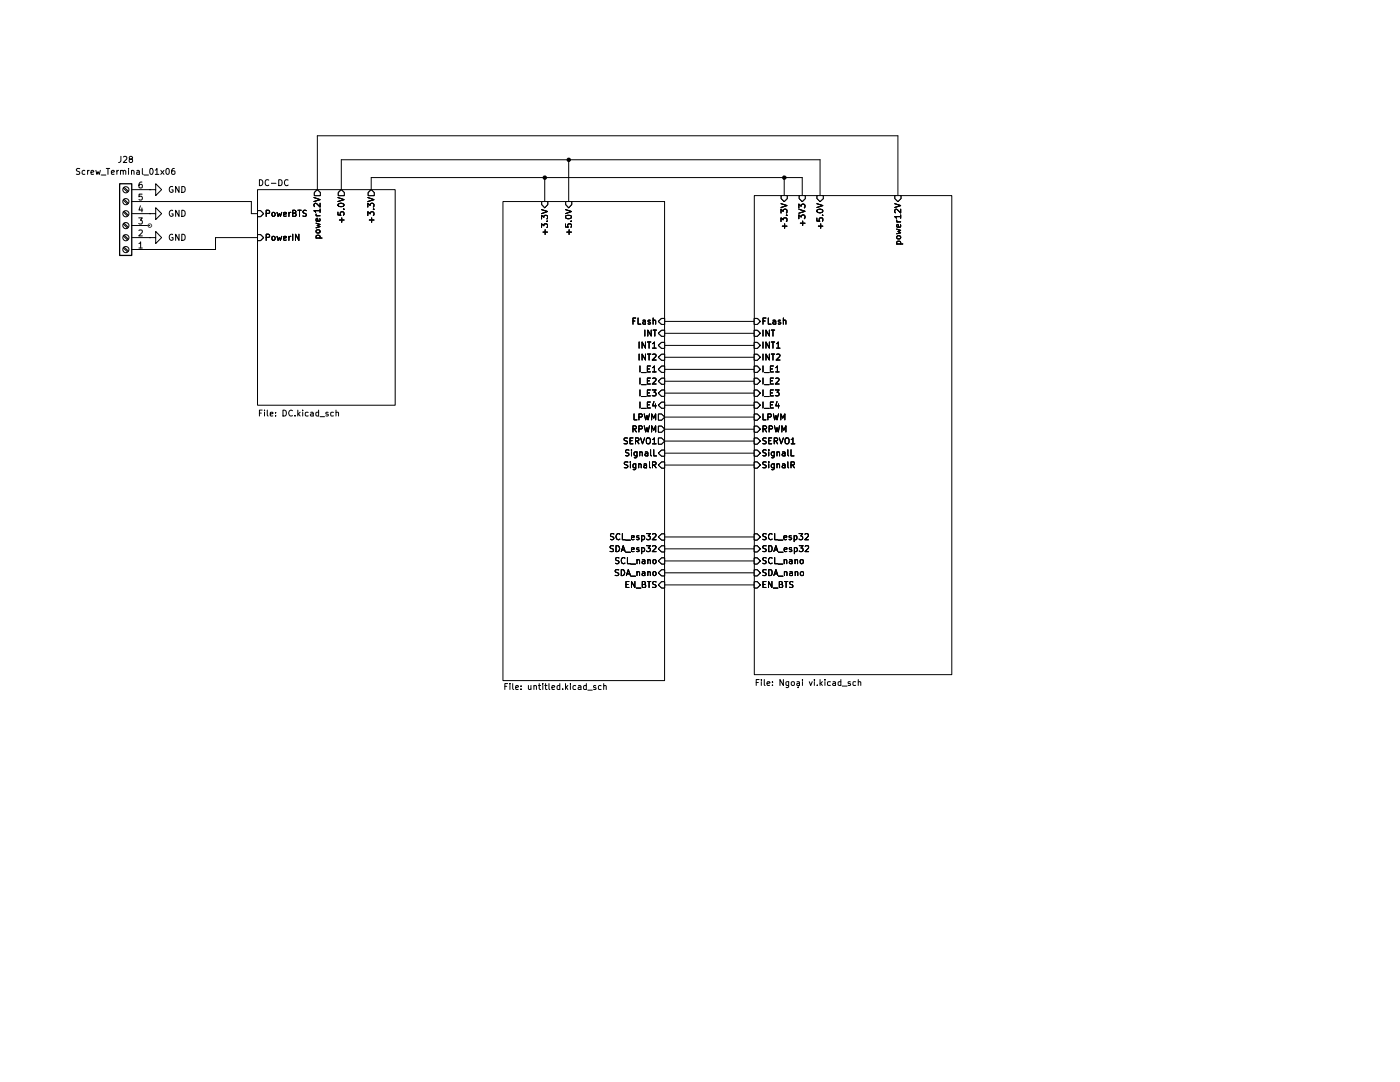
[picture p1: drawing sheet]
(kicad_sch
 (version 20250114)
 (generator "eeschema")
 (generator_version "9.0")
 (paper "A4")
 (lib_symbols
  (symbol "Connector:Screw_Terminal_01x06"
   (pin_names
    (offset 1.016) (hide yes)) (exclude_from_sim no) (in_bom yes) (on_board yes)
   (property "Reference" "J" (at 0 7.62 0) (effects (font (size 1.27 1.27))))
   (property "Value" "Screw_Terminal_01x06" (at 0 -10.16 0) (effects (font (size 1.27 1.27))))
   (property "Footprint" "" (at 0 0 0) (effects (font (size 1.27 1.27)) (hide yes)))
   (property "Datasheet" "~" (at 0 0 0) (effects (font (size 1.27 1.27)) (hide yes)))
   (property "Description" "Generic screw terminal, single row, 01x06, script generated (kicad-library-utils/schlib/autogen/connector/)" (at 0 0 0) (effects (font (size 1.27 1.27)) (hide yes)))
   (symbol "Screw_Terminal_01x06_1_1"
    (rectangle (start -1.27 6.35) (end 1.27 -8.89) (stroke (width 0.254) (type default)) (fill (type background)))
    (polyline (pts (xy -0.5334 5.4102) (xy 0.3302 4.572)) (stroke (width 0.1524) (type default)) (fill (type none)))
    (polyline (pts (xy -0.5334 2.8702) (xy 0.3302 2.032)) (stroke (width 0.1524) (type default)) (fill (type none)))
    (polyline (pts (xy -0.5334 0.3302) (xy 0.3302 -0.508)) (stroke (width 0.1524) (type default)) (fill (type none)))
    (polyline (pts (xy -0.5334 -2.2098) (xy 0.3302 -3.048)) (stroke (width 0.1524) (type default)) (fill (type none)))
    (polyline (pts (xy -0.5334 -4.7498) (xy 0.3302 -5.588)) (stroke (width 0.1524) (type default)) (fill (type none)))
    (polyline (pts (xy -0.5334 -7.2898) (xy 0.3302 -8.128)) (stroke (width 0.1524) (type default)) (fill (type none)))
    (polyline (pts (xy -0.3556 5.588) (xy 0.508 4.7498)) (stroke (width 0.1524) (type default)) (fill (type none)))
    (polyline (pts (xy -0.3556 3.048) (xy 0.508 2.2098)) (stroke (width 0.1524) (type default)) (fill (type none)))
    (polyline (pts (xy -0.3556 0.508) (xy 0.508 -0.3302)) (stroke (width 0.1524) (type default)) (fill (type none)))
    (polyline (pts (xy -0.3556 -2.032) (xy 0.508 -2.8702)) (stroke (width 0.1524) (type default)) (fill (type none)))
    (polyline (pts (xy -0.3556 -4.572) (xy 0.508 -5.4102)) (stroke (width 0.1524) (type default)) (fill (type none)))
    (polyline (pts (xy -0.3556 -7.112) (xy 0.508 -7.9502)) (stroke (width 0.1524) (type default)) (fill (type none)))
    (circle (center 0 5.08) (radius 0.635) (stroke (width 0.1524) (type default)) (fill (type none)))
    (circle (center 0 2.54) (radius 0.635) (stroke (width 0.1524) (type default)) (fill (type none)))
    (circle (center 0 0) (radius 0.635) (stroke (width 0.1524) (type default)) (fill (type none)))
    (circle (center 0 -2.54) (radius 0.635) (stroke (width 0.1524) (type default)) (fill (type none)))
    (circle (center 0 -5.08) (radius 0.635) (stroke (width 0.1524) (type default)) (fill (type none)))
    (circle (center 0 -7.62) (radius 0.635) (stroke (width 0.1524) (type default)) (fill (type none)))
    (pin passive line (at -5.08 5.08 0) (length 3.81) (name "Pin_1" (effects (font (size 1.27 1.27)))) (number "1" (effects (font (size 1.27 1.27)))))
    (pin passive line (at -5.08 2.54 0) (length 3.81) (name "Pin_2" (effects (font (size 1.27 1.27)))) (number "2" (effects (font (size 1.27 1.27)))))
    (pin passive line (at -5.08 0 0) (length 3.81) (name "Pin_3" (effects (font (size 1.27 1.27)))) (number "3" (effects (font (size 1.27 1.27)))))
    (pin passive line (at -5.08 -2.54 0) (length 3.81) (name "Pin_4" (effects (font (size 1.27 1.27)))) (number "4" (effects (font (size 1.27 1.27)))))
    (pin passive line (at -5.08 -5.08 0) (length 3.81) (name "Pin_5" (effects (font (size 1.27 1.27)))) (number "5" (effects (font (size 1.27 1.27)))))
    (pin passive line (at -5.08 -7.62 0) (length 3.81) (name "Pin_6" (effects (font (size 1.27 1.27)))) (number "6" (effects (font (size 1.27 1.27))))))
   (embedded_fonts no))
  (symbol "power:GND"
   (power)
   (pin_numbers (hide yes))
   (pin_names
    (offset 0) (hide yes)) (exclude_from_sim no) (in_bom yes) (on_board yes)
   (property "Reference" "#PWR" (at 0 -6.35 0) (effects (font (size 1.27 1.27)) (hide yes)))
   (property "Value" "GND" (at 0 -3.81 0) (effects (font (size 1.27 1.27))))
   (property "Footprint" "" (at 0 0 0) (effects (font (size 1.27 1.27)) (hide yes)))
   (property "Datasheet" "" (at 0 0 0) (effects (font (size 1.27 1.27)) (hide yes)))
   (property "Description" "Power symbol creates a global label with name \"GND\" , ground" (at 0 0 0) (effects (font (size 1.27 1.27)) (hide yes)))
   (symbol "GND_0_1"
    (polyline (pts (xy 0 0) (xy 0 -1.27) (xy 1.27 -1.27) (xy 0 -2.54) (xy -1.27 -1.27) (xy 0 -1.27)) (stroke (width 0) (type default)) (fill (type none))))
   (symbol "GND_1_1"
    (pin power_in line (at 0 0 270) (length 0) (name "~" (effects (font (size 1.27 1.27)))) (number "1" (effects (font (size 1.27 1.27))))))
   (embedded_fonts no)))
 (junction
  (at 115.57 27.94)
  (diameter 0)
  (color 0 0 0 0))
 (junction
  (at 120.65 24.13)
  (diameter 0)
  (color 0 0 0 0))
 (junction
  (at 166.37 27.94)
  (diameter 0)
  (color 0 0 0 0))
 (wire
  (pts (xy 78.74 27.94) (xy 115.57 27.94))
  (stroke (width 0) (type default)))
 (wire
  (pts (xy 170.18 27.94) (xy 166.37 27.94))
  (stroke (width 0) (type default)))
 (wire
  (pts (xy 140.97 83.82) (xy 160.02 83.82))
  (stroke (width 0) (type default)))
 (wire
  (pts (xy 31.75 43.18) (xy 45.72 43.18))
  (stroke (width 0) (type default)))
 (wire
  (pts (xy 140.97 71.12) (xy 160.02 71.12))
  (stroke (width 0) (type default)))
 (wire
  (pts (xy 140.97 66.04) (xy 160.02 66.04))
  (stroke (width 0) (type default)))
 (wire
  (pts (xy 78.74 30.48) (xy 78.74 27.94))
  (stroke (width 0) (type default)))
 (wire
  (pts (xy 67.31 30.48) (xy 67.31 19.05))
  (stroke (width 0) (type default)))
 (wire
  (pts (xy 140.97 76.2) (xy 160.02 76.2))
  (stroke (width 0) (type default)))
 (wire
  (pts (xy 140.97 73.66) (xy 160.02 73.66))
  (stroke (width 0) (type default)))
 (wire
  (pts (xy 190.5 19.05) (xy 190.5 31.75))
  (stroke (width 0) (type default)))
 (wire
  (pts (xy 140.97 68.58) (xy 160.02 68.58))
  (stroke (width 0) (type default)))
 (wire
  (pts (xy 140.97 58.42) (xy 160.02 58.42))
  (stroke (width 0) (type default)))
 (wire
  (pts (xy 140.97 86.36) (xy 160.02 86.36))
  (stroke (width 0) (type default)))
 (wire
  (pts (xy 140.97 114.3) (xy 160.02 114.3))
  (stroke (width 0) (type default)))
 (wire
  (pts (xy 120.65 24.13) (xy 120.65 33.02))
  (stroke (width 0) (type default)))
 (wire
  (pts (xy 115.57 27.94) (xy 166.37 27.94))
  (stroke (width 0) (type default)))
 (wire
  (pts (xy 140.97 109.22) (xy 160.02 109.22))
  (stroke (width 0) (type default)))
 (wire
  (pts (xy 140.97 104.14) (xy 160.02 104.14))
  (stroke (width 0) (type default)))
 (wire
  (pts (xy 173.99 31.75) (xy 173.99 24.13))
  (stroke (width 0) (type default)))
 (wire
  (pts (xy 53.34 35.56) (xy 53.34 33.02))
  (stroke (width 0) (type default)))
 (wire
  (pts (xy 140.97 81.28) (xy 160.02 81.28))
  (stroke (width 0) (type default)))
 (wire
  (pts (xy 140.97 78.74) (xy 160.02 78.74))
  (stroke (width 0) (type default)))
 (wire
  (pts (xy 173.99 24.13) (xy 120.65 24.13))
  (stroke (width 0) (type default)))
 (wire
  (pts (xy 166.37 27.94) (xy 166.37 31.75))
  (stroke (width 0) (type default)))
 (wire
  (pts (xy 53.34 33.02) (xy 31.75 33.02))
  (stroke (width 0) (type default)))
 (wire
  (pts (xy 115.57 27.94) (xy 115.57 33.02))
  (stroke (width 0) (type default)))
 (wire
  (pts (xy 72.39 30.48) (xy 72.39 24.13))
  (stroke (width 0) (type default)))
 (wire
  (pts (xy 140.97 88.9) (xy 160.02 88.9))
  (stroke (width 0) (type default)))
 (wire
  (pts (xy 45.72 43.18) (xy 45.72 40.64))
  (stroke (width 0) (type default)))
 (wire
  (pts (xy 170.18 31.75) (xy 170.18 27.94))
  (stroke (width 0) (type default)))
 (wire
  (pts (xy 140.97 63.5) (xy 160.02 63.5))
  (stroke (width 0) (type default)))
 (wire
  (pts (xy 67.31 19.05) (xy 190.5 19.05))
  (stroke (width 0) (type default)))
 (wire
  (pts (xy 72.39 24.13) (xy 120.65 24.13))
  (stroke (width 0) (type default)))
 (wire
  (pts (xy 140.97 106.68) (xy 160.02 106.68))
  (stroke (width 0) (type default)))
 (wire
  (pts (xy 45.72 40.64) (xy 54.61 40.64))
  (stroke (width 0) (type default)))
 (wire
  (pts (xy 53.34 35.56) (xy 54.61 35.56))
  (stroke (width 0) (type default)))
 (wire
  (pts (xy 140.97 60.96) (xy 160.02 60.96))
  (stroke (width 0) (type default)))
 (wire
  (pts (xy 140.97 111.76) (xy 160.02 111.76))
  (stroke (width 0) (type default)))
 (symbol
  (lib_id "power:GND")
  (at 31.75 40.64 90)
  (unit 1)
  (exclude_from_sim no)
  (in_bom yes)
  (on_board yes)
  (dnp no)
  (fields_autoplaced yes)
  (property "Reference" "#PWR01" (at 38.1 40.64 0) (effects (font (size 1.27 1.27)) (hide yes)))
  (property "Value" "GND" (at 35.56 40.6399 90) (effects (font (size 1.27 1.27)) (justify right)))
  (property "Footprint" "" (at 31.75 40.64 0) (effects (font (size 1.27 1.27)) (hide yes)))
  (property "Datasheet" "" (at 31.75 40.64 0) (effects (font (size 1.27 1.27)) (hide yes)))
  (property "Description" "Power symbol creates a global label with name \"GND\" , ground" (at 31.75 40.64 0) (effects (font (size 1.27 1.27)) (hide yes)))
  (pin "1"))
 (symbol
  (lib_id "power:GND")
  (at 31.75 35.56 90)
  (unit 1)
  (exclude_from_sim no)
  (in_bom yes)
  (on_board yes)
  (dnp no)
  (fields_autoplaced yes)
  (property "Reference" "#PWR015" (at 38.1 35.56 0) (effects (font (size 1.27 1.27)) (hide yes)))
  (property "Value" "GND" (at 35.56 35.5599 90) (effects (font (size 1.27 1.27)) (justify right)))
  (property "Footprint" "" (at 31.75 35.56 0) (effects (font (size 1.27 1.27)) (hide yes)))
  (property "Datasheet" "" (at 31.75 35.56 0) (effects (font (size 1.27 1.27)) (hide yes)))
  (property "Description" "Power symbol creates a global label with name \"GND\" , ground" (at 31.75 35.56 0) (effects (font (size 1.27 1.27)) (hide yes)))
  (pin "1"))
 (symbol
  (lib_id "power:GND")
  (at 31.75 30.48 90)
  (unit 1)
  (exclude_from_sim no)
  (in_bom yes)
  (on_board yes)
  (dnp no)
  (fields_autoplaced yes)
  (property "Reference" "#PWR0106" (at 38.1 30.48 0) (effects (font (size 1.27 1.27)) (hide yes)))
  (property "Value" "GND" (at 35.56 30.4799 90) (effects (font (size 1.27 1.27)) (justify right)))
  (property "Footprint" "" (at 31.75 30.48 0) (effects (font (size 1.27 1.27)) (hide yes)))
  (property "Datasheet" "" (at 31.75 30.48 0) (effects (font (size 1.27 1.27)) (hide yes)))
  (property "Description" "Power symbol creates a global label with name \"GND\" , ground" (at 31.75 30.48 0) (effects (font (size 1.27 1.27)) (hide yes)))
  (pin "1"))
 (symbol
  (lib_id "Connector:Screw_Terminal_01x06")
  (at 26.67 38.1 180)
  (unit 1)
  (exclude_from_sim no)
  (in_bom yes)
  (on_board yes)
  (dnp no)
  (fields_autoplaced yes)
  (property "Reference" "J28" (at 26.67 24.13 0) (effects (font (size 1.27 1.27))))
  (property "Value" "Screw_Terminal_01x06" (at 26.67 26.67 0) (effects (font (size 1.27 1.27))))
  (property "Footprint" "Connector_Phoenix_MSTB:PhoenixContact_MSTBA_2,5_6-G-5,08_1x06_P5.08mm_Horizontal" (at 26.67 38.1 0) (effects (font (size 1.27 1.27)) (hide yes)))
  (property "Datasheet" "~" (at 26.67 38.1 0) (effects (font (size 1.27 1.27)) (hide yes)))
  (property "Description" "Generic screw terminal, single row, 01x06, script generated (kicad-library-utils/schlib/autogen/connector/)" (at 26.67 38.1 0) (effects (font (size 1.27 1.27)) (hide yes)))
  (pin "2")
  (pin "1")
  (pin "3")
  (pin "4")
  (pin "5")
  (pin "6"))
 (sheet
  (at 54.61 30.48)
  (size 29.21 45.72)
  (exclude_from_sim no)
  (in_bom yes)
  (on_board yes)
  (dnp no)
  (stroke (width 0.1524) (type solid))
  (fill (color 255 1 13 1.0000))
  (property "Sheetname" "DC-DC" (at 54.61 29.7684 0) (effects (font (size 1.27 1.27)) (justify left bottom)))
  (property "Sheetfile" "DC.kicad_sch" (at 54.61 77.216 0) (effects (font (size 1.27 1.27)) (justify left top)))
  (property "Field2" "" (at 54.61 30.48 0) (effects (font (size 1.27 1.27))))
  (pin "+3.3V" output (at 78.74 30.48 90) (effects (font (size 1.27 1.27)) (justify right)))
  (pin "+5.0V" output (at 72.39 30.48 90) (effects (font (size 1.27 1.27)) (justify right)))
  (pin "power12V" output (at 67.31 30.48 90) (effects (font (size 1.27 1.27)) (justify right)))
  (pin "PowerBTS" input (at 54.61 35.56 180) (effects (font (size 1.27 1.27)) (justify left)))
  (pin "PowerIN" input (at 54.61 40.64 180) (effects (font (size 1.27 1.27)) (justify left))))
 (sheet
  (at 106.68 33.02)
  (size 34.29 101.6)
  (exclude_from_sim no)
  (in_bom yes)
  (on_board yes)
  (dnp no)
  (fields_autoplaced yes)
  (stroke (width 0.1524) (type solid))
  (fill (color 40 139 255 1.0000))
  (property "Sheetname" "Microcontroler" (at 106.68 32.3084 0) (effects (font (size 1.27 1.27)) (justify left bottom) (hide yes)))
  (property "Sheetfile" "untitled.kicad_sch" (at 106.68 135.2046 0) (effects (font (size 1.27 1.27)) (justify left top)))
  (property "Field2" "" (at 106.68 33.02 0) (effects (font (size 1.27 1.27)) (hide yes)))
  (property "Field3" "" (at 106.68 33.02 0) (effects (font (size 1.27 1.27)) (hide yes)))
  (pin "+3.3V" input (at 115.57 33.02 90) (effects (font (size 1.27 1.27)) (justify right)))
  (pin "+5.0V" input (at 120.65 33.02 90) (effects (font (size 1.27 1.27)) (justify right)))
  (pin "FLash" input (at 140.97 58.42 0) (effects (font (size 1.27 1.27)) (justify right)))
  (pin "INT" input (at 140.97 60.96 0) (effects (font (size 1.27 1.27)) (justify right)))
  (pin "INT1" input (at 140.97 63.5 0) (effects (font (size 1.27 1.27)) (justify right)))
  (pin "INT2" input (at 140.97 66.04 0) (effects (font (size 1.27 1.27)) (justify right)))
  (pin "I_E1" input (at 140.97 68.58 0) (effects (font (size 1.27 1.27)) (justify right)))
  (pin "I_E2" input (at 140.97 71.12 0) (effects (font (size 1.27 1.27)) (justify right)))
  (pin "I_E3" input (at 140.97 73.66 0) (effects (font (size 1.27 1.27)) (justify right)))
  (pin "I_E4" input (at 140.97 76.2 0) (effects (font (size 1.27 1.27)) (justify right)))
  (pin "LPWM" output (at 140.97 78.74 0) (effects (font (size 1.27 1.27)) (justify right)))
  (pin "RPWM" output (at 140.97 81.28 0) (effects (font (size 1.27 1.27)) (justify right)))
  (pin "SERVO1" output (at 140.97 83.82 0) (effects (font (size 1.27 1.27)) (justify right)))
  (pin "SignalL" input (at 140.97 86.36 0) (effects (font (size 1.27 1.27)) (justify right)))
  (pin "SignalR" input (at 140.97 88.9 0) (effects (font (size 1.27 1.27)) (justify right)))
  (pin "SCL_esp32" input (at 140.97 104.14 0) (effects (font (size 1.27 1.27)) (justify right)))
  (pin "SDA_esp32" input (at 140.97 106.68 0) (effects (font (size 1.27 1.27)) (justify right)))
  (pin "SCL_nano" input (at 140.97 109.22 0) (effects (font (size 1.27 1.27)) (justify right)))
  (pin "SDA_nano" input (at 140.97 111.76 0) (effects (font (size 1.27 1.27)) (justify right)))
  (pin "EN_BTS" input (at 140.97 114.3 0) (effects (font (size 1.27 1.27)) (justify right))))
 (sheet
  (at 160.02 31.75)
  (size 41.91 101.6)
  (exclude_from_sim no)
  (in_bom yes)
  (on_board yes)
  (dnp no)
  (stroke (width 0.1524) (type solid))
  (fill (color 11 255 100 1.0000))
  (property "Sheetname" "Ngoại vi" (at 159.766 31.242 0) (effects (font (size 1.27 1.27)) (justify left bottom) (hide yes)))
  (property "Sheetfile" "Ngoại vi.kicad_sch" (at 160.02 134.366 0) (effects (font (size 1.27 1.27)) (justify left top)))
  (property "Field2" "" (at 160.02 31.75 0) (effects (font (size 1.27 1.27)) (hide yes)))
  (pin "+3V3" input (at 170.18 31.75 90) (effects (font (size 1.27 1.27)) (justify right)))
  (pin "FLash" input (at 160.02 58.42 180) (effects (font (size 1.27 1.27)) (justify left)))
  (pin "INT" input (at 160.02 60.96 180) (effects (font (size 1.27 1.27)) (justify left)))
  (pin "INT1" input (at 160.02 63.5 180) (effects (font (size 1.27 1.27)) (justify left)))
  (pin "INT2" input (at 160.02 66.04 180) (effects (font (size 1.27 1.27)) (justify left)))
  (pin "I_E1" input (at 160.02 68.58 180) (effects (font (size 1.27 1.27)) (justify left)))
  (pin "I_E2" input (at 160.02 71.12 180) (effects (font (size 1.27 1.27)) (justify left)))
  (pin "I_E3" input (at 160.02 73.66 180) (effects (font (size 1.27 1.27)) (justify left)))
  (pin "I_E4" input (at 160.02 76.2 180) (effects (font (size 1.27 1.27)) (justify left)))
  (pin "LPWM" input (at 160.02 78.74 180) (effects (font (size 1.27 1.27)) (justify left)))
  (pin "power12V" input (at 190.5 31.75 90) (effects (font (size 1.27 1.27)) (justify right)))
  (pin "RPWM" input (at 160.02 81.28 180) (effects (font (size 1.27 1.27)) (justify left)))
  (pin "SCL_esp32" input (at 160.02 104.14 180) (effects (font (size 1.27 1.27)) (justify left)))
  (pin "SDA_esp32" input (at 160.02 106.68 180) (effects (font (size 1.27 1.27)) (justify left)))
  (pin "SERVO1" input (at 160.02 83.82 180) (effects (font (size 1.27 1.27)) (justify left)))
  (pin "SignalL" input (at 160.02 86.36 180) (effects (font (size 1.27 1.27)) (justify left)))
  (pin "SignalR" input (at 160.02 88.9 180) (effects (font (size 1.27 1.27)) (justify left)))
  (pin "+3.3V" input (at 166.37 31.75 90) (effects (font (size 1.27 1.27)) (justify right)))
  (pin "+5.0V" input (at 173.99 31.75 90) (effects (font (size 1.27 1.27)) (justify right)))
  (pin "SCL_nano" input (at 160.02 109.22 180) (effects (font (size 1.27 1.27)) (justify left)))
  (pin "SDA_nano" input (at 160.02 111.76 180) (effects (font (size 1.27 1.27)) (justify left)))
  (pin "EN_BTS" input (at 160.02 114.3 180) (effects (font (size 1.27 1.27)) (justify left))))
 (sheet_instances
  (path ""
   (page "1")))
 (embedded_fonts no))
